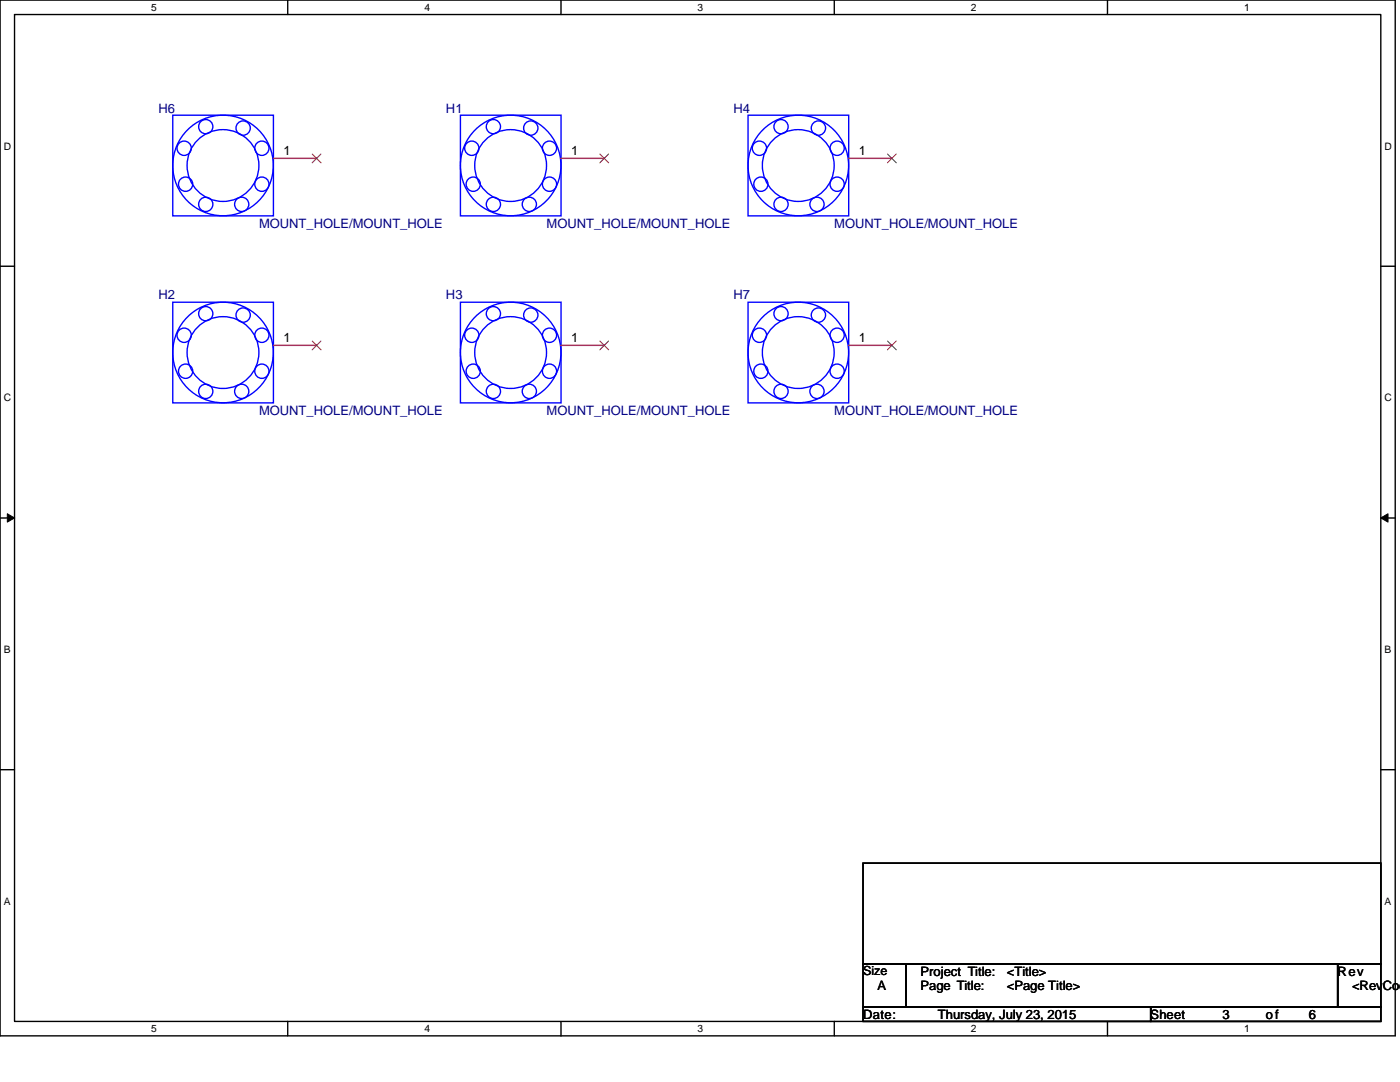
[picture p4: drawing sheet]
<svg xmlns="http://www.w3.org/2000/svg" width="279mm" height="216mm" viewBox="0 0 279 216" stroke-linecap="round" stroke-linejoin="round" font-family="sans-serif">
<path d="M0 0h278.4v206.7h-278.4zM2.9 2.9h272.7v200.9h-272.7z" fill="none" stroke="#000" stroke-width=".28"/>
<g fill="#fff">
<path d="M30.2 .3h1.1v2.3h-1.1z"/>
<path d="M30.2 204.1h1.1v2.3h-1.1z"/>
</g>
<path d="M57.4 0v2.9M57.4 203.8v2.9" fill="none" stroke="#000" stroke-width=".28"/>
<g fill="#fff">
<path d="M84.7 .3h1.1v2.3h-1.1z"/>
<path d="M84.7 204.1h1.1v2.3h-1.1z"/>
</g>
<path d="M112 0v2.9M112 203.8v2.9" fill="none" stroke="#000" stroke-width=".28"/>
<g fill="#fff">
<path d="M139.2 .3h1.2v2.3h-1.2z"/>
<path d="M139.2 204.1h1.2v2.3h-1.2z"/>
</g>
<path d="M166.5 0v2.9M166.5 203.8v2.9" fill="none" stroke="#000" stroke-width=".28"/>
<g fill="#fff">
<path d="M193.8 .3h1.1v2.3h-1.1z"/>
<path d="M193.8 204.1h1.1v2.3h-1.1z"/>
</g>
<path d="M221 0v2.9M221 203.8v2.9" fill="none" stroke="#000" stroke-width=".28"/>
<g fill="#fff">
<path d="M248.3 .3h1.1v2.3h-1.1z"/>
<path d="M248.3 204.1h1.1v2.3h-1.1z"/>
<path d="M.7 28h1.5v2.3h-1.5z"/>
<path d="M276.3 28h1.5v2.3h-1.5z"/>
<path d="M.7 78.2h1.5v2.3h-1.5z"/>
<path d="M276.3 78.2h1.5v2.3h-1.5z"/>
</g>
<path d="M0 53.1h2.9M275.6 53.1h2.8" fill="none" stroke="#000" stroke-width=".28"/>
<g fill="#fff">
<path d="M.7 128.5h1.4v2.2h-1.4z"/>
<path d="M276.3 128.5h1.4v2.2h-1.4z"/>
</g>
<path d="M0 103.4h2.9M275.6 103.4h2.8" fill="none" stroke="#000" stroke-width=".28"/>
<path d="M1.5 102.5l1.4 .9-1.4 .8zM275.6 103.4l1.4-.9v1.7z" fill="#000" stroke="#000" stroke-width=".2"/>
<g fill="#fff">
<path d="M.7 178.7h1.4v2.3h-1.4z"/>
<path d="M276.3 178.7h1.4v2.3h-1.4z"/>
</g>
<path d="M0 153.6h2.9M275.6 153.6h2.8M172.2 172.2h103.4v20.1h-103.4zM172.2 192.3h8.6v8.6h-8.6zM180.8 192.3h86.2v8.6h-86.2zM267 192.3h8.6v8.6h-8.6zM172.2 200.9h57.4v2.9h-57.4zM229.6 200.9h46v2.9h-46z" fill="none" stroke="#000" stroke-width=".28"/>
<g fill="none" stroke="#00f" stroke-width=".28">
<path d="M34.5 23h20.1v20.1h-20.1zM91.9 23h20.1v20.1h-20.1zM149.3 23h20.1v20.1h-20.1zM34.5 60.3h20.1v20.1h-20.1zM91.9 60.3h20.1v20.1h-20.1zM149.3 60.3h20.1v20.1h-20.1z"/>
<circle cx="36.8" cy="29.6" r="1.43"/>
<circle cx="37" cy="36.8" r="1.43"/>
<circle cx="41.1" cy="25.3" r="1.42"/>
<circle cx="44.5" cy="33" r="7.2"/>
<circle cx="44.5" cy="33" r="10"/>
<circle cx="48.5" cy="25.6" r="1.43"/>
<circle cx="52.3" cy="29.6" r="1.43"/>
<circle cx="52.3" cy="36.8" r="1.43"/>
<circle cx="94.2" cy="29.6" r="1.43"/>
<circle cx="94.4" cy="36.8" r="1.43"/>
<circle cx="98.5" cy="25.3" r="1.42"/>
<circle cx="101.9" cy="33" r="7.2"/>
<circle cx="101.9" cy="33" r="10"/>
<circle cx="105.9" cy="25.6" r="1.43"/>
<circle cx="109.7" cy="29.6" r="1.43"/>
<circle cx="109.7" cy="36.8" r="1.43"/>
<circle cx="151.6" cy="29.6" r="1.43"/>
<circle cx="151.8" cy="36.8" r="1.43"/>
<circle cx="155.9" cy="25.3" r="1.42"/>
<circle cx="159.3" cy="33" r="7.2"/>
<circle cx="159.3" cy="33" r="10"/>
<circle cx="163.3" cy="25.6" r="1.43"/>
<circle cx="167.1" cy="29.6" r="1.43"/>
<circle cx="167.1" cy="36.8" r="1.43"/>
<circle cx="41.1" cy="40.8" r="1.43"/>
<circle cx="48.2" cy="40.8" r="1.43"/>
<circle cx="98.5" cy="40.8" r="1.43"/>
<circle cx="105.6" cy="40.8" r="1.43"/>
<circle cx="155.9" cy="40.8" r="1.43"/>
<circle cx="163" cy="40.8" r="1.43"/>
<circle cx="36.8" cy="66.9" r="1.43"/>
<circle cx="37" cy="74.1" r="1.43"/>
<circle cx="41.1" cy="78.1" r="1.43"/>
<circle cx="41.1" cy="62.6" r="1.42"/>
<circle cx="44.5" cy="70.3" r="7.2"/>
<circle cx="44.5" cy="70.3" r="10"/>
<circle cx="48.2" cy="78.1" r="1.43"/>
<circle cx="48.5" cy="62.9" r="1.43"/>
<circle cx="52.3" cy="66.9" r="1.43"/>
<circle cx="52.3" cy="74.1" r="1.43"/>
<circle cx="94.2" cy="66.9" r="1.43"/>
<circle cx="94.4" cy="74.1" r="1.43"/>
<circle cx="98.5" cy="78.1" r="1.43"/>
<circle cx="98.5" cy="62.6" r="1.42"/>
<circle cx="101.9" cy="70.3" r="7.2"/>
<circle cx="101.9" cy="70.3" r="10"/>
<circle cx="105.6" cy="78.1" r="1.43"/>
<circle cx="105.9" cy="62.9" r="1.43"/>
<circle cx="109.7" cy="74.1" r="1.43"/>
<circle cx="109.7" cy="66.9" r="1.43"/>
<circle cx="151.6" cy="66.9" r="1.43"/>
<circle cx="151.8" cy="74.1" r="1.43"/>
<circle cx="155.9" cy="78.1" r="1.43"/>
<circle cx="155.9" cy="62.6" r="1.42"/>
<circle cx="159.3" cy="70.3" r="7.2"/>
<circle cx="159.3" cy="70.3" r="10"/>
<circle cx="163" cy="78.1" r="1.43"/>
<circle cx="163.3" cy="62.9" r="1.43"/>
<circle cx="167.1" cy="66.9" r="1.43"/>
<circle cx="167.1" cy="74.1" r="1.43"/>
</g>
<path d="M54.6 31.6h8.6M112 31.6h8.6M169.4 31.6h8.6M54.6 68.9h8.6M112 68.9h8.6M169.4 68.9h8.6" fill="none" stroke="#f00" stroke-width=".28"/>
<path d="M62.3 30.7l1.8 1.8M64.1 30.7l-1.8 1.8M119.7 30.7l1.8 1.8M121.5 30.7l-1.8 1.8M177.1 30.7l1.8 1.8M178.9 30.7l-1.8 1.8M62.3 68.1l1.8 1.7M64.1 68.1l-1.8 1.7M119.7 68.1l1.8 1.7M121.5 68.1l-1.8 1.7M177.1 68.1l1.8 1.7M178.9 68.1l-1.8 1.7" fill="none" stroke="#804000" stroke-width=".2"/>
<g font-size="2.6" fill="#000080">
<text x="31.6" y="22.5">H6</text>
<text x="89" y="22.5">H1</text>
<text x="146.4" y="22.5">H4</text>
<text x="51.7" y="45.4">MOUNT_HOLE/MOUNT_HOLE</text>
<text x="109.1" y="45.4">MOUNT_HOLE/MOUNT_HOLE</text>
<text x="166.5" y="45.4">MOUNT_HOLE/MOUNT_HOLE</text>
<text x="31.6" y="59.8">H2</text>
<text x="89" y="59.8">H3</text>
<text x="146.4" y="59.8">H7</text>
<text x="51.7" y="82.7">MOUNT_HOLE/MOUNT_HOLE</text>
<text x="109.1" y="82.7">MOUNT_HOLE/MOUNT_HOLE</text>
<text x="166.5" y="82.7">MOUNT_HOLE/MOUNT_HOLE</text>
</g>
<g font-size="2.6">
<text x="56.6" y="31">1</text>
<text x="114" y="31">1</text>
<text x="171.4" y="31">1</text>
<text x="56.6" y="68.3">1</text>
<text x="114" y="68.3">1</text>
<text x="171.4" y="68.3">1</text>
<text x="175.1" y="197.5">A</text>
<text x="183.7" y="194.7">Project Title:</text>
<text x="183.7" y="197.5">Page Title:</text>
<text x="200.9" y="194.7">&lt;Title&gt;</text>
<text x="200.9" y="197.5">&lt;Page Title&gt;</text>
<text x="267" y="194.7">Rev</text>
<text x="269.8" y="197.5">&lt;RevCod</text>
<text x="172.2" y="203.3">Date:</text>
<text x="187.2" y="203.3">Thursday, July 23, 2015</text>
<text x="229.6" y="203.3">Sheet</text>
<text x="244" y="203.3">3</text>
<text x="252.6" y="203.3">of</text>
<text x="261.2" y="203.3">6</text>
</g>
<text font-size="2.5" x="172.2" y="194.6">Size</text>
<g font-size="2">
<text x="30.2" y="2.2">5</text>
<text x="84.7" y="2.2">4</text>
<text x="139.2" y="2.2">3</text>
<text x="193.8" y="2.2">2</text>
<text x="248.3" y="2.2">1</text>
<text x=".7" y="29.8">D</text>
<text x="276.3" y="29.8">D</text>
<text x=".7" y="80.1">C</text>
<text x="276.3" y="80.1">C</text>
<text x=".7" y="130.3">B</text>
<text x="276.3" y="130.3">B</text>
<text x=".7" y="180.5">A</text>
<text x="276.3" y="180.5">A</text>
<text x="30.2" y="206">5</text>
<text x="84.7" y="206">4</text>
<text x="139.2" y="206">3</text>
<text x="193.8" y="206">2</text>
<text x="248.3" y="206">1</text>
</g>
</svg>
